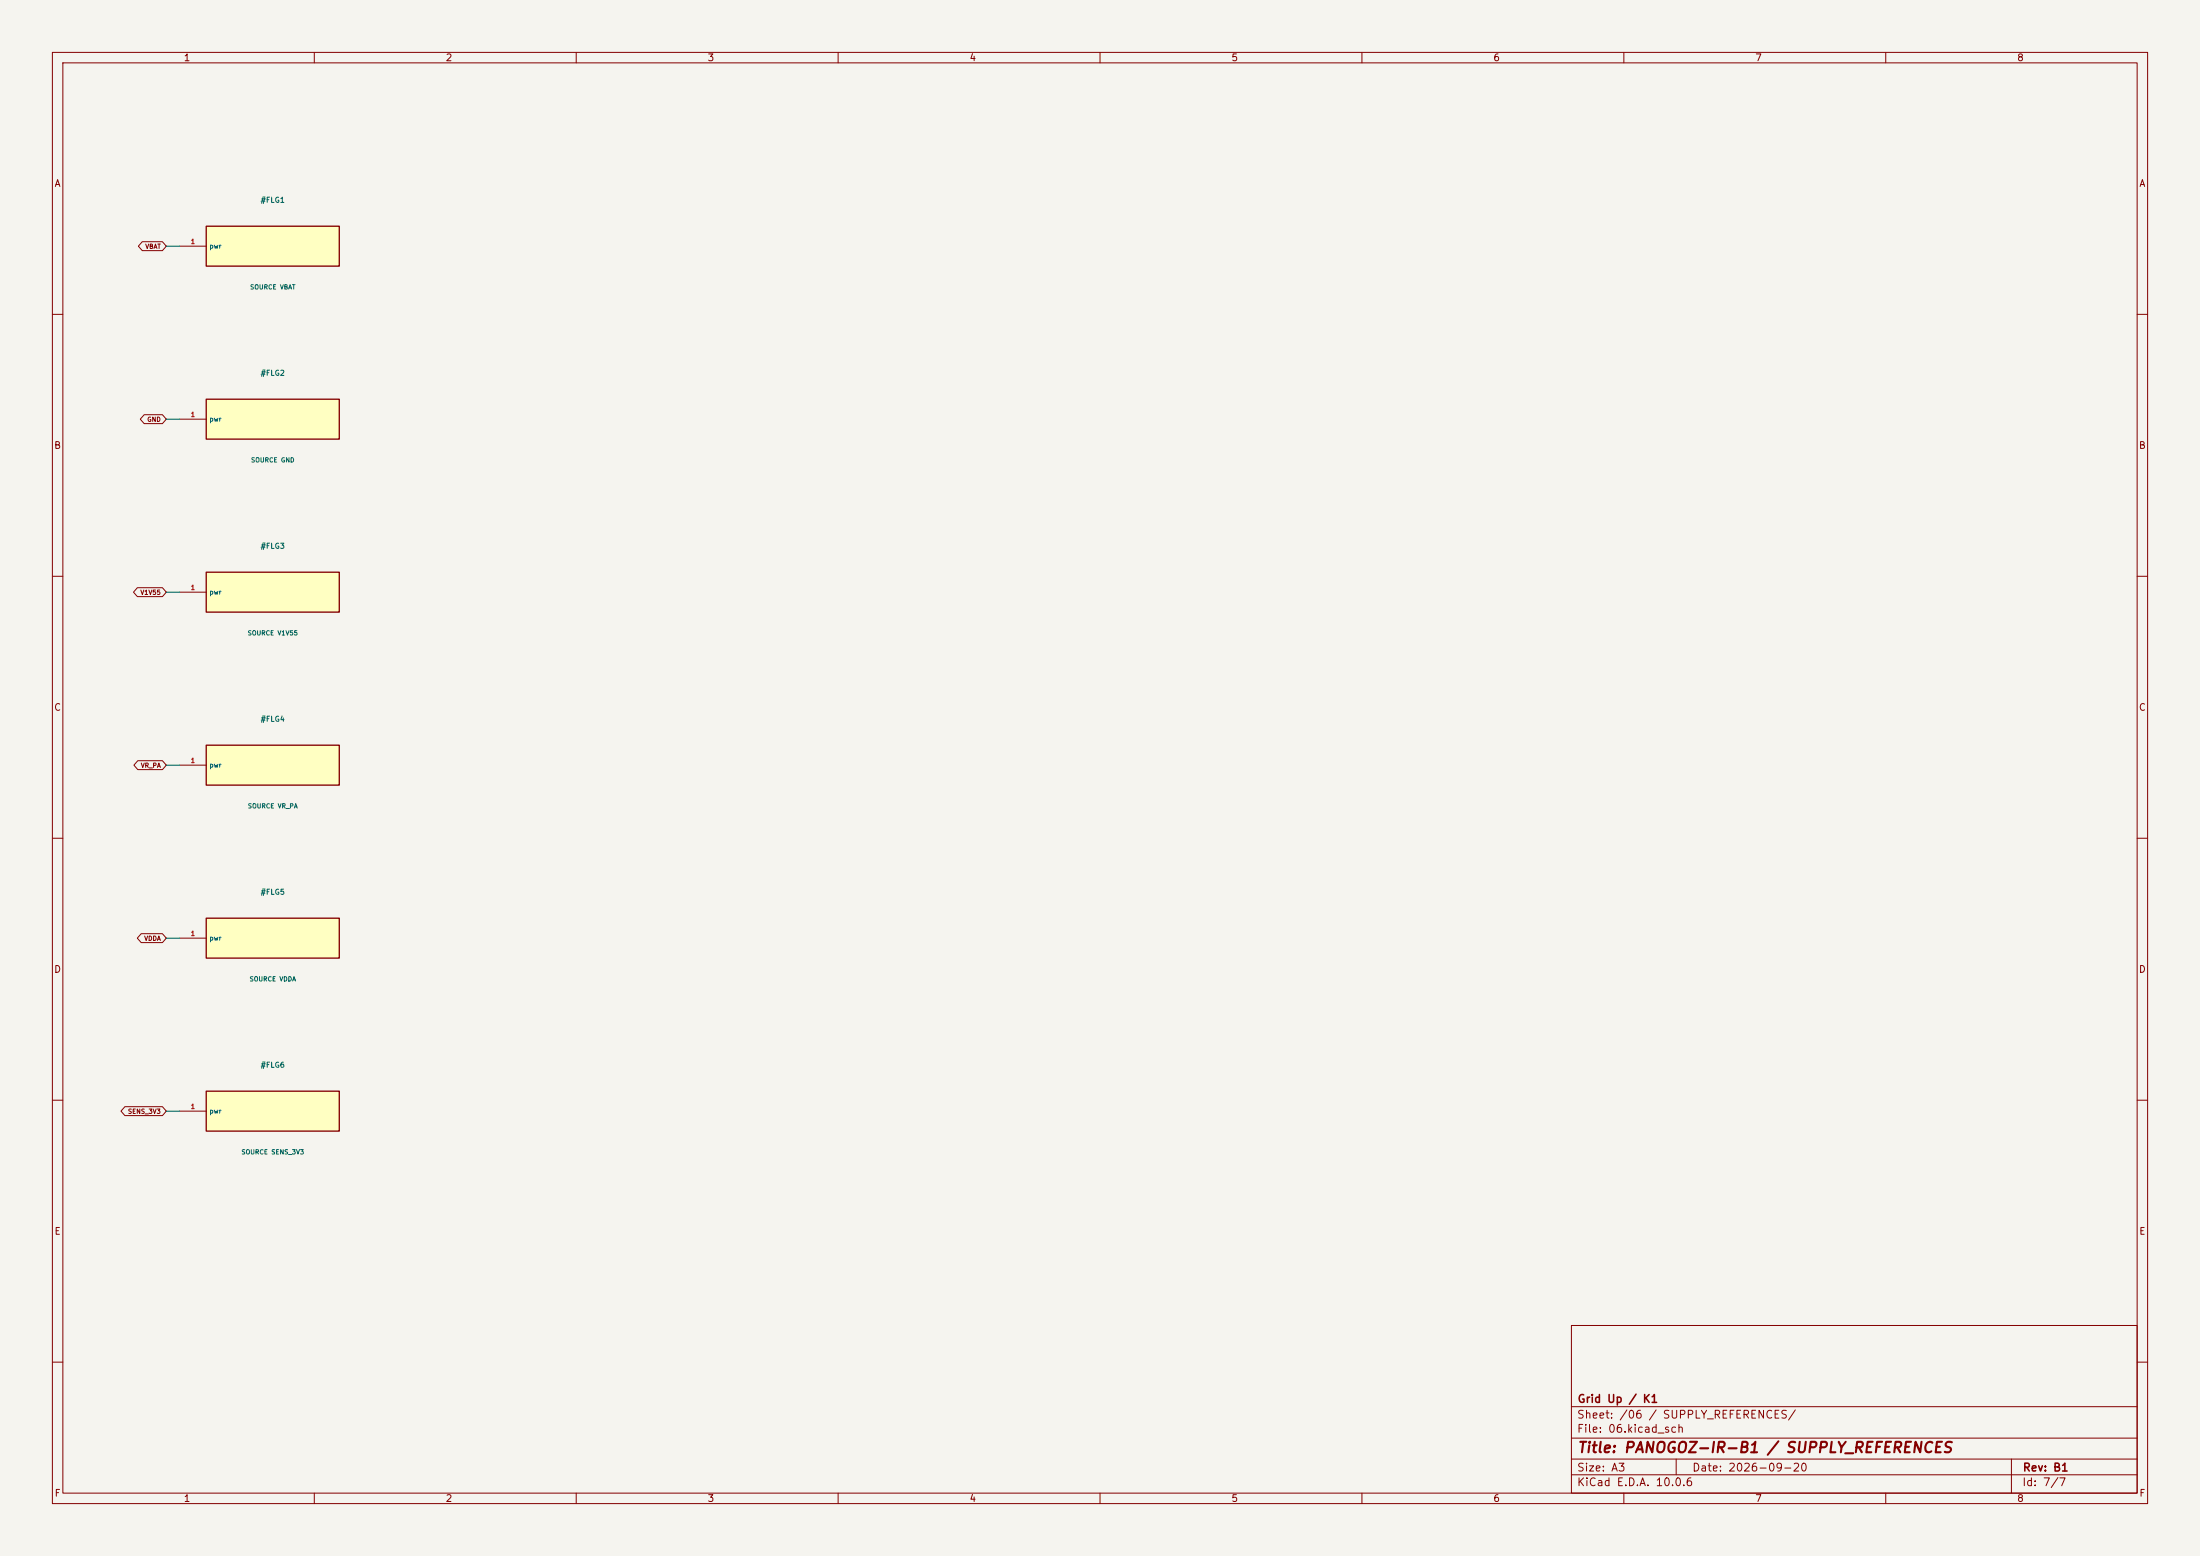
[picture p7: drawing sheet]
(kicad_sch (version 20250114) (generator "eeschema") (paper "A3") (title_block (title "PANOGOZ-IR-B1 / SUPPLY_REFERENCES") (date "2026-09-20") (rev "B1") (company "Grid Up / K1")) (lib_symbols (symbol "B1:#FLG1" (pin_names (offset .5)) (in_bom yes) (on_board yes) (property "Reference" "U" (at 0 8.81 0) (effects (font (size 1 1)))) (property "Value" "SOURCE VBAT" (at 0 -6.8100000000000005 0) (effects (font (size 1 1)))) (symbol "#FLG1_0_1" (rectangle (start -12.7 3.81) (end 12.7 -3.81) (stroke (width .254) (type default)) (fill (type background)))) (symbol "#FLG1_1_1" (pin power_out line (at -17.78 0.0 0) (length 5.08) (name "pwr" (effects (font (size .9 .9)))) (number "1" (effects (font (size .9 .9))))))) (symbol "B1:#FLG2" (pin_names (offset .5)) (in_bom yes) (on_board yes) (property "Reference" "U" (at 0 8.81 0) (effects (font (size 1 1)))) (property "Value" "SOURCE GND" (at 0 -6.8100000000000005 0) (effects (font (size 1 1)))) (symbol "#FLG2_0_1" (rectangle (start -12.7 3.81) (end 12.7 -3.81) (stroke (width .254) (type default)) (fill (type background)))) (symbol "#FLG2_1_1" (pin power_out line (at -17.78 0.0 0) (length 5.08) (name "pwr" (effects (font (size .9 .9)))) (number "1" (effects (font (size .9 .9))))))) (symbol "B1:#FLG3" (pin_names (offset .5)) (in_bom yes) (on_board yes) (property "Reference" "U" (at 0 8.81 0) (effects (font (size 1 1)))) (property "Value" "SOURCE V1V55" (at 0 -6.8100000000000005 0) (effects (font (size 1 1)))) (symbol "#FLG3_0_1" (rectangle (start -12.7 3.81) (end 12.7 -3.81) (stroke (width .254) (type default)) (fill (type background)))) (symbol "#FLG3_1_1" (pin power_out line (at -17.78 0.0 0) (length 5.08) (name "pwr" (effects (font (size .9 .9)))) (number "1" (effects (font (size .9 .9))))))) (symbol "B1:#FLG4" (pin_names (offset .5)) (in_bom yes) (on_board yes) (property "Reference" "U" (at 0 8.81 0) (effects (font (size 1 1)))) (property "Value" "SOURCE VR_PA" (at 0 -6.8100000000000005 0) (effects (font (size 1 1)))) (symbol "#FLG4_0_1" (rectangle (start -12.7 3.81) (end 12.7 -3.81) (stroke (width .254) (type default)) (fill (type background)))) (symbol "#FLG4_1_1" (pin power_out line (at -17.78 0.0 0) (length 5.08) (name "pwr" (effects (font (size .9 .9)))) (number "1" (effects (font (size .9 .9))))))) (symbol "B1:#FLG5" (pin_names (offset .5)) (in_bom yes) (on_board yes) (property "Reference" "U" (at 0 8.81 0) (effects (font (size 1 1)))) (property "Value" "SOURCE VDDA" (at 0 -6.8100000000000005 0) (effects (font (size 1 1)))) (symbol "#FLG5_0_1" (rectangle (start -12.7 3.81) (end 12.7 -3.81) (stroke (width .254) (type default)) (fill (type background)))) (symbol "#FLG5_1_1" (pin power_out line (at -17.78 0.0 0) (length 5.08) (name "pwr" (effects (font (size .9 .9)))) (number "1" (effects (font (size .9 .9))))))) (symbol "B1:#FLG6" (pin_names (offset .5)) (in_bom yes) (on_board yes) (property "Reference" "U" (at 0 8.81 0) (effects (font (size 1 1)))) (property "Value" "SOURCE SENS_3V3" (at 0 -6.8100000000000005 0) (effects (font (size 1 1)))) (symbol "#FLG6_0_1" (rectangle (start -12.7 3.81) (end 12.7 -3.81) (stroke (width .254) (type default)) (fill (type background)))) (symbol "#FLG6_1_1" (pin power_out line (at -17.78 0.0 0) (length 5.08) (name "pwr" (effects (font (size .9 .9)))) (number "1" (effects (font (size .9 .9))))))))
(symbol (lib_id "B1:#FLG1") (at 52.07 46.99 0) (unit 1) (in_bom no) (on_board no) (property "Reference" "#FLG1" (at 52.07 38.18 0) (effects (font (size 1 1)) )) (property "Value" "SOURCE VBAT" (at 52.07 54.800000000000004 0) (effects (font (size 0.85 0.85)) )) (property "Footprint" "" (at 52.07 46.99 0) (effects (font (size 0.85 0.85)) (hide yes))) (property "MPN" "" (at 52.07 46.99 0) (effects (font (size 0.85 0.85)) (hide yes))))
(wire (pts (xy 34.29 46.99) (xy 31.75 46.99)) (stroke (width 0) (type default)))
(global_label "VBAT" (shape bidirectional) (at 31.75 46.99 180) (effects (font (size .85 .85)) (justify right)) (property "Intersheetrefs" "${INTERSHEET_REFS}" (at 31.75 46.99 0) (effects (font (size 1 1)) (hide yes))))
(symbol (lib_id "B1:#FLG2") (at 52.07 80.00999999999999 0) (unit 1) (in_bom no) (on_board no) (property "Reference" "#FLG2" (at 52.07 71.19999999999999 0) (effects (font (size 1 1)) )) (property "Value" "SOURCE GND" (at 52.07 87.82 0) (effects (font (size 0.85 0.85)) )) (property "Footprint" "" (at 52.07 80.00999999999999 0) (effects (font (size 0.85 0.85)) (hide yes))) (property "MPN" "" (at 52.07 80.00999999999999 0) (effects (font (size 0.85 0.85)) (hide yes))))
(wire (pts (xy 34.29 80.00999999999999) (xy 31.75 80.00999999999999)) (stroke (width 0) (type default)))
(global_label "GND" (shape bidirectional) (at 31.75 80.00999999999999 180) (effects (font (size .85 .85)) (justify right)) (property "Intersheetrefs" "${INTERSHEET_REFS}" (at 31.75 80.00999999999999 0) (effects (font (size 1 1)) (hide yes))))
(symbol (lib_id "B1:#FLG3") (at 52.07 113.02999999999999 0) (unit 1) (in_bom no) (on_board no) (property "Reference" "#FLG3" (at 52.07 104.21999999999998 0) (effects (font (size 1 1)) )) (property "Value" "SOURCE V1V55" (at 52.07 120.83999999999999 0) (effects (font (size 0.85 0.85)) )) (property "Footprint" "" (at 52.07 113.02999999999999 0) (effects (font (size 0.85 0.85)) (hide yes))) (property "MPN" "" (at 52.07 113.02999999999999 0) (effects (font (size 0.85 0.85)) (hide yes))))
(wire (pts (xy 34.29 113.02999999999999) (xy 31.75 113.02999999999999)) (stroke (width 0) (type default)))
(global_label "V1V55" (shape bidirectional) (at 31.75 113.02999999999999 180) (effects (font (size .85 .85)) (justify right)) (property "Intersheetrefs" "${INTERSHEET_REFS}" (at 31.75 113.02999999999999 0) (effects (font (size 1 1)) (hide yes))))
(symbol (lib_id "B1:#FLG4") (at 52.07 146.04999999999998 0) (unit 1) (in_bom no) (on_board no) (property "Reference" "#FLG4" (at 52.07 137.23999999999998 0) (effects (font (size 1 1)) )) (property "Value" "SOURCE VR_PA" (at 52.07 153.85999999999999 0) (effects (font (size 0.85 0.85)) )) (property "Footprint" "" (at 52.07 146.04999999999998 0) (effects (font (size 0.85 0.85)) (hide yes))) (property "MPN" "" (at 52.07 146.04999999999998 0) (effects (font (size 0.85 0.85)) (hide yes))))
(wire (pts (xy 34.29 146.04999999999998) (xy 31.75 146.04999999999998)) (stroke (width 0) (type default)))
(global_label "VR_PA" (shape bidirectional) (at 31.75 146.04999999999998 180) (effects (font (size .85 .85)) (justify right)) (property "Intersheetrefs" "${INTERSHEET_REFS}" (at 31.75 146.04999999999998 0) (effects (font (size 1 1)) (hide yes))))
(symbol (lib_id "B1:#FLG5") (at 52.07 179.07 0) (unit 1) (in_bom no) (on_board no) (property "Reference" "#FLG5" (at 52.07 170.26 0) (effects (font (size 1 1)) )) (property "Value" "SOURCE VDDA" (at 52.07 186.88 0) (effects (font (size 0.85 0.85)) )) (property "Footprint" "" (at 52.07 179.07 0) (effects (font (size 0.85 0.85)) (hide yes))) (property "MPN" "" (at 52.07 179.07 0) (effects (font (size 0.85 0.85)) (hide yes))))
(wire (pts (xy 34.29 179.07) (xy 31.75 179.07)) (stroke (width 0) (type default)))
(global_label "VDDA" (shape bidirectional) (at 31.75 179.07 180) (effects (font (size .85 .85)) (justify right)) (property "Intersheetrefs" "${INTERSHEET_REFS}" (at 31.75 179.07 0) (effects (font (size 1 1)) (hide yes))))
(symbol (lib_id "B1:#FLG6") (at 52.07 212.08999999999997 0) (unit 1) (in_bom no) (on_board no) (property "Reference" "#FLG6" (at 52.07 203.27999999999997 0) (effects (font (size 1 1)) )) (property "Value" "SOURCE SENS_3V3" (at 52.07 219.89999999999998 0) (effects (font (size 0.85 0.85)) )) (property "Footprint" "" (at 52.07 212.08999999999997 0) (effects (font (size 0.85 0.85)) (hide yes))) (property "MPN" "" (at 52.07 212.08999999999997 0) (effects (font (size 0.85 0.85)) (hide yes))))
(wire (pts (xy 34.29 212.08999999999997) (xy 31.75 212.08999999999997)) (stroke (width 0) (type default)))
(global_label "SENS_3V3" (shape bidirectional) (at 31.75 212.08999999999997 180) (effects (font (size .85 .85)) (justify right)) (property "Intersheetrefs" "${INTERSHEET_REFS}" (at 31.75 212.08999999999997 0) (effects (font (size 1 1)) (hide yes)))))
